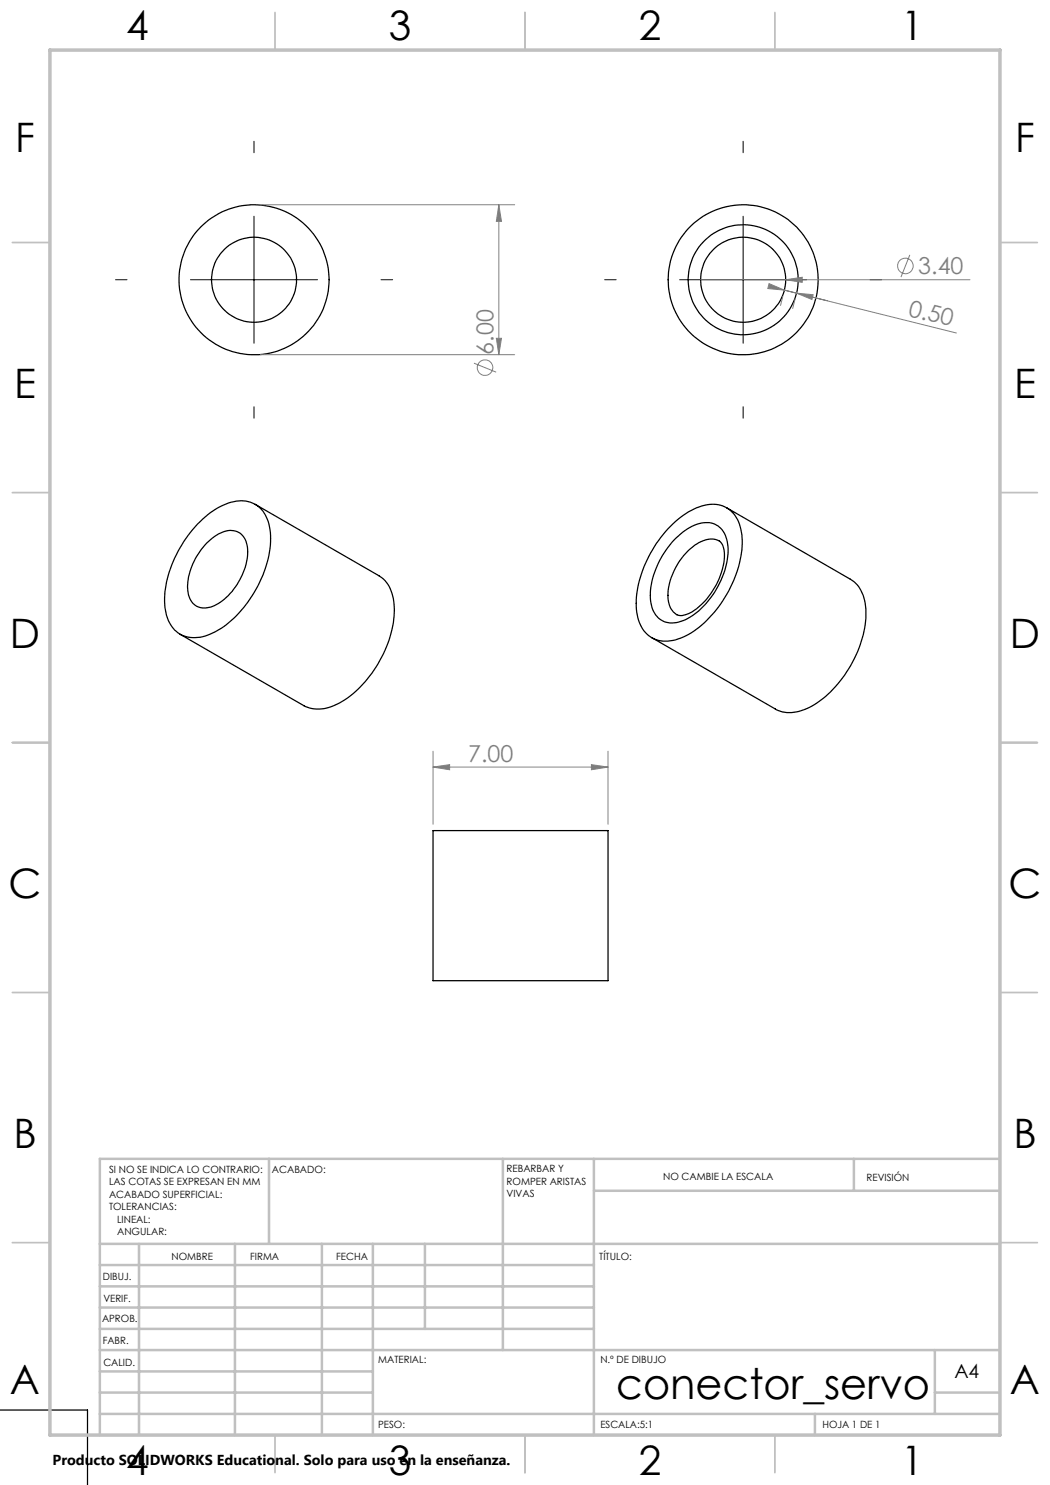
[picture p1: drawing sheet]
<svg xmlns="http://www.w3.org/2000/svg" width="210mm" height="297mm" viewBox="0 0 210 297" stroke-linecap="round" stroke-linejoin="round" font-family="sans-serif">
<g fill="none" stroke="#000" stroke-width=".25">
<path d="M39.5 104.8a13.3 13.3 0 0 1 8.8-4.6 5.7 5.7 0 0 1 5.6 5.2 20.3 20.3 0 0 1-3.8 14.3 17.8 17.8 0 0 1-9.6 7.6 5.7 5.7 0 0 1-7.3-4.7 19.1 19.1 0 0 1 3.2-13.6l1.2-1.9zM41.3 108.6a6.8 6.8 0 0 1 5.4-2.5 3.6 3.6 0 0 1 2.8 3.8 13 13 0 0 1-7 11.4 3.4 3.4 0 0 1-4.9-3.1 12.9 12.9 0 0 1 3.7-9.6zM51 100.9l24.8 14.2a6.7 6.7 0 0 1 3 5.7 22.4 22.4 0 0 1-6.3 16.1 14 14 0 0 1-8.3 4.9 5.9 5.9 0 0 1-3.4-.7l-24.8-14.2M134.1 105.3a13 13 0 0 1 8.7-4.4 5.9 5.9 0 0 1 5.5 5.5 20.4 20.4 0 0 1-3.7 13.7 18.3 18.3 0 0 1-9.5 7.9 5.8 5.8 0 0 1-7.6-5 19.8 19.8 0 0 1 3.4-13.7l1.3-1.8zM135.3 107.6a8.9 8.9 0 0 1 6.6-3.1 4.4 4.4 0 0 1 3.6 4.3 16.3 16.3 0 0 1-4.9 12.5 9.2 9.2 0 0 1-6.6 3.3 4.5 4.5 0 0 1-3.9-4.6 16.9 16.9 0 0 1 5.2-12.4zM143.9 108.2a4.6 4.6 0 0 0-4.9 .8 13.2 13.2 0 0 0-5.4 10.9 3.2 3.2 0 0 0 2.4 3.2 6.9 6.9 0 0 0 4.8-2.7 14.1 14.1 0 0 0 4-10.4l-.3-1-.6-.8M145.3 101.6l24.8 14.2a7.2 7.2 0 0 1 3.1 6.6 23.1 23.1 0 0 1-11.3 19.1 7.1 7.1 0 0 1-6.8 .3l-24.7-14.3M86.6 166.1h35v30h-35zM-.1 282h17.6v15.1"/>
<circle cx="50.8" cy="56" r="8.5"/>
<circle cx="50.8" cy="56" r="15"/>
<circle cx="148.6" cy="55.9" r="11"/>
<circle cx="148.6" cy="55.9" r="8.5"/>
<circle cx="148.6" cy="56" r="15"/>
</g>
<g fill="none" stroke="#808080" stroke-width=".2">
<path d="M52.1 41h50.8M99.8 41l.5 3.3h-1zM99.8 41v29.9M140.1 55.9h53.9M153.8 56.7l3.1 1.3-3.3-.3zM156.6 59.3l-.5 1.8M156.9 58l34.4 8.6M156.9 58l2.4 .6M157.1 55.9l3.3-.4v1zM159 59.9l-.5 1.8M159.3 58.6l3.3 .3-.2 1zM182 51l-1.8 4.4"/>
<path d="M52.1 70.9h50.8M94.8 72.6l4.4 1.8M99.3 67.7h1l-.5 3.2zM86.6 153.4l3.3-.5v1zM86.6 150.2v14.6M86.6 153.4h35M118.3 152.9l3.3 .5-3.3 .5zM121.6 150.2v14.6"/>
<circle cx="181.1" cy="53.2" r="1.55"/>
<circle cx="97" cy="73.5" r="1.55"/>
</g>
<path d="M50.8 28.3v2.2M148.6 28.3v2.2M23.1 55.9h2.3M38.1 55.9h25.4M50.8 43.2v25.4M76.2 55.9h2.3M120.9 55.9h2.3M135.9 55.9h25.4M148.6 43.2v25.4M174 55.9h2.3M50.8 81.3v2.3M148.6 81.3v2.3" fill="none" stroke="#000" stroke-width=".2"/>
<g fill="none" stroke="#c0c0c0" stroke-width=".35">
<path d="M55 2.5v7.5M105 2.5v7.5M155 2.5v7.5M2.5 48.5h7.5M200 48.5h7.5M2.5 98.5h7.5M200 98.5h7.5M2.5 148.5h7.5M200 148.5h7.5M2.5 198.5h7.5M200 198.5h7.5M2.5 248.5h7.5"/>
<path d="M200 248.5h7.5M55 287v7.5M105 287v7.5M155 287v7.5"/>
</g>
<g fill="none" stroke="#c0c0c0" stroke-width=".5">
<path d="M53.8 231.8v17M100.6 231.8v38.2M118.8 231.8v55.2M118.8 238.2h81.2M170.8 231.8v6.4M200 231.8h-180v55.2M20 248.8h180M20 257.3h98.8M20 253h98.8M27.8 248.8v38.2M47 248.8v38.2M64.4 248.8v38.2"/>
<path d="M74.6 248.8v38.2M85 248.8v17M20 265.8h98.8M20 261.5h98.8M20 278.5h54.6M20 274.3h54.6M20 270h180M187 278.5h13M187 270v12.8M20 282.8h180M163 282.8v4.2"/>
</g>
<path d="M10 10h190v277h-190z" fill="none" stroke="#c0c0c0" stroke-width=".7"/>
<g fill="#808080">
<path d="M157.1 55.9l3.3-.4v1z"/>
<path d="M118.3 152.9l3.3 .5-3.3 .5zM86.6 153.4l3.3-.5v1z"/>
<path d="M99.8 41l.5 3.3h-1zM99.3 67.7h1l-.5 3.2z"/>
<path d="M159.3 58.6l3.3 .3-.2 1zM153.8 56.7l3.1 1.3-3.3-.3z"/>
</g>
<text font-size="8.5" x="123.2" y="279.7">conector_servo</text>
<g font-size="8.1">
<text x="25.2" y="8">4</text>
<text x="77.7" y="8">3</text>
<text x="127.7" y="8">2</text>
<text x="180.2" y="8">1</text>
<text x="3" y="30.4">F</text>
<text x="203" y="30.4">F</text>
<text x="2.8" y="79.6">E</text>
<text x="202.8" y="79.6">E</text>
<text x="2" y="129.6">D</text>
<text x="202" y="129.6">D</text>
<text x="1.7" y="179.6">C</text>
<text x="201.7" y="179.6">C</text>
<text x="2.7" y="229.6">B</text>
<text x="202.7" y="229.6">B</text>
<text x="2" y="278.9">A</text>
<text x="202" y="278.9">A</text>
<text x="25.2" y="295">4</text>
<text x="77.7" y="295">3</text>
<text x="127.7" y="295">2</text>
<text x="180.2" y="295">1</text>
</g>
<g font-size="4.7" fill="#808080">
<text x="183.7" y="54.9">3.40</text>
<text x="181.5" y="63.1" transform="rotate(14 181.5 63.1)">0.50</text>
<text x="98.7" y="70.9" transform="rotate(-90 98.7 70.9)">6.00</text>
<text x="93.6" y="152.4">7.00</text>
</g>
<text font-size="3.9" x="190.9" y="275.5">A4</text>
<text font-size="2.9" x="10.5" y="292.9">Producto SOLIDWORKS Educational. Solo para uso en la enseñanza.</text>
<g font-size="2">
<text x="21.8" y="234.6">SI NO SE INDICA LO CONTRARIO:</text>
<text x="21.8" y="237.1">LAS COTAS SE EXPRESAN EN MM</text>
<text x="21.8" y="239.6">ACABADO SUPERFICIAL:</text>
<text x="54.4" y="234.6">ACABADO:</text>
<text x="101.3" y="234.5">REBARBAR Y</text>
<text x="101.3" y="237">ROMPER ARISTAS</text>
<text x="101.3" y="239.5">VIVAS</text>
<text x="132.6" y="236">NO CAMBIE LA ESCALA</text>
<text x="173.3" y="236.2">REVISIÓN</text>
<text x="21.8" y="242.1">TOLERANCIAS:</text>
<text x="23.4" y="244.6">LINEAL:</text>
<text x="23.4" y="247.1">ANGULAR:</text>
<text x="34.3" y="252">NOMBRE</text>
<text x="50" y="251.9">FIRMA</text>
<text x="67.2" y="251.9">FECHA</text>
<text x="119.9" y="251.9">TÍTULO:</text>
<text x="20.6" y="256.1">DIBUJ.</text>
<text x="20.7" y="260.3">VERIF.</text>
<text x="20.4" y="264.4">APROB.</text>
<text x="20.5" y="268.8">FABR.</text>
<text x="20.7" y="273.1">CALID.</text>
<text x="75.6" y="272.5">MATERIAL:</text>
<text x="120.1" y="272.5">N.º DE DIBUJO</text>
<text x="75.6" y="285.5">PESO:</text>
<text x="120.1" y="285.6">ESCALA:5:1</text>
<text x="164.5" y="285.6">HOJA 1 DE 1</text>
</g>
</svg>
